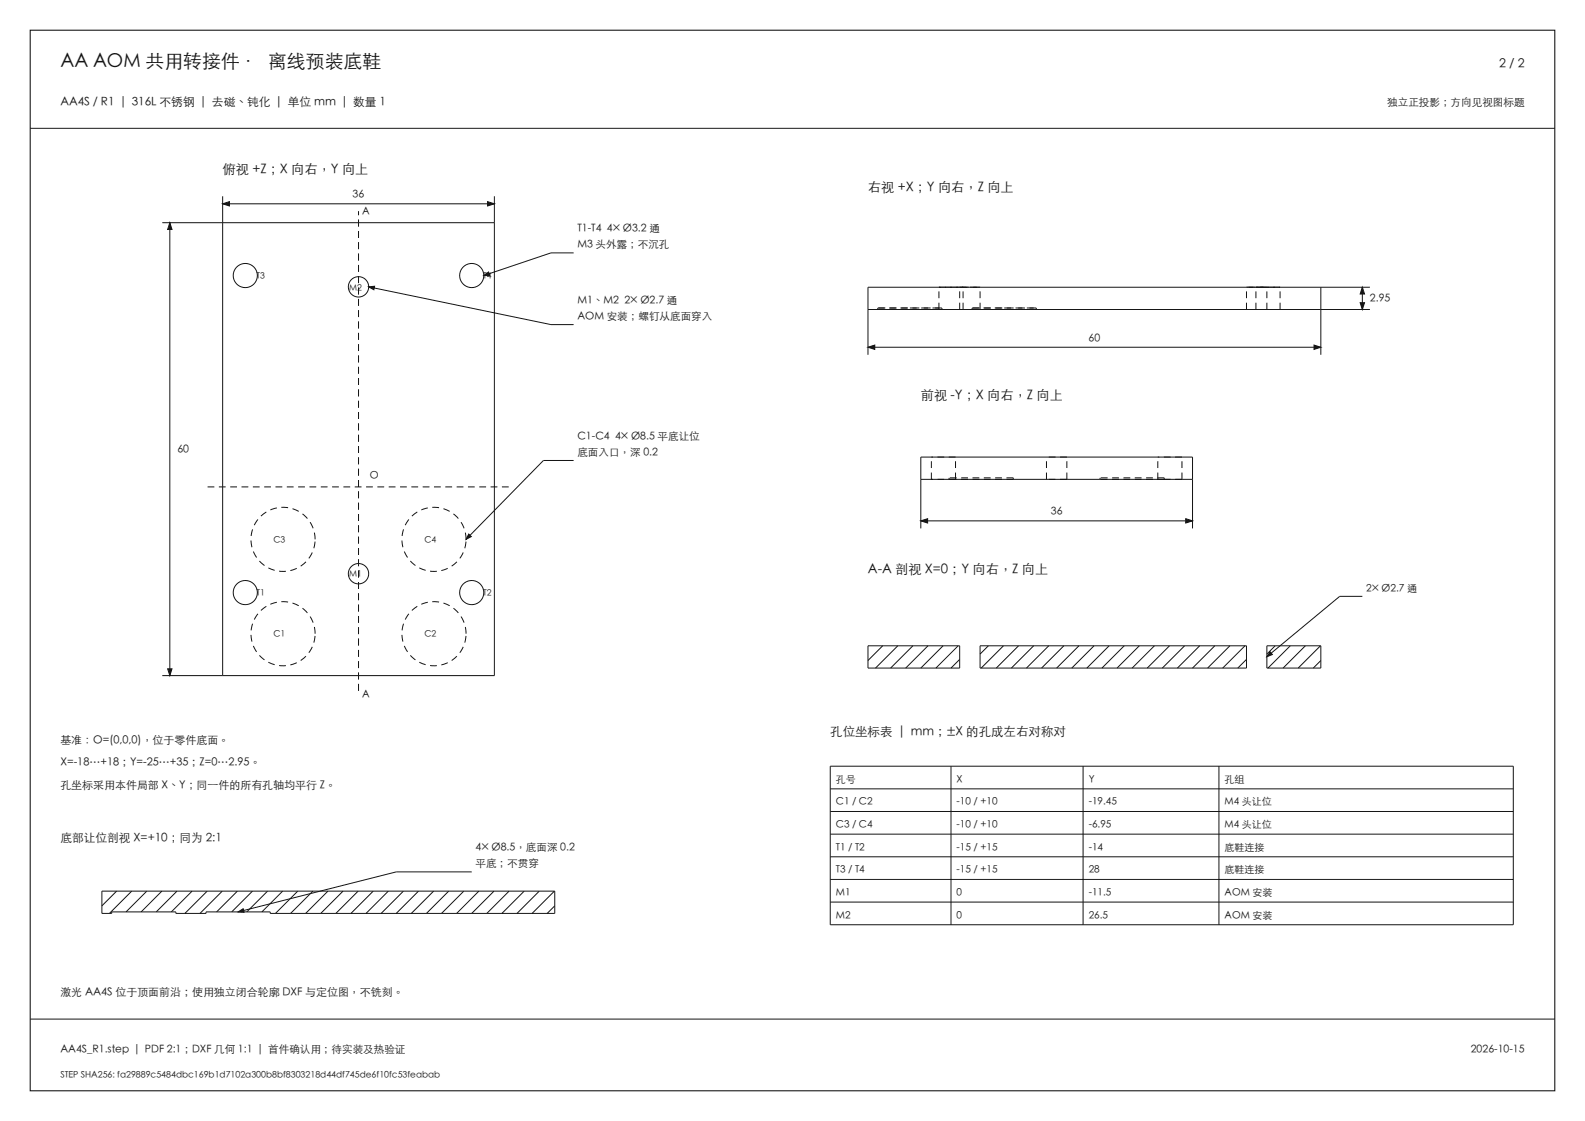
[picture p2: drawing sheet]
<svg xmlns="http://www.w3.org/2000/svg" width="420mm" height="297mm" viewBox="0 0 420 297" stroke-linecap="round" stroke-linejoin="round" font-family="sans-serif">
<path d="M8 8h404v281h-404z" fill="none" stroke="#000" stroke-width=".26"/>
<g fill="none" stroke="#141414" stroke-width=".26">
<path d="M8 34h404M43 59h88M45 59v120M59 52v127M59 54h72M131 52v127h-88M97.7 76l48.3 10h6M152 67h-6l-17.8 6M350 76.1v17.9M361 76.1v5.9M363 76.1h-133v17.9M230 82h133"/>
<path d="M230 92h120M152 122h-8l-20.5 20.9M244 140v-18.9h72v18.9M244 127h72M244 138h72M361 158h-6l-19.3 16M230 171.1h24.3v5.9h-24.3zM233.9 171.1l-3.9 3.9M237.9 171.1l-5.9 5.9M241.9 171.1l-5.9 5.9M245.9 171.1l-5.9 5.9M249.9 171.1l-5.9 5.9"/>
<path d="M253.9 171.1l-5.9 5.9M254.3 174.7l-2.3 2.3M259.7 171.1h70.6v5.9h-70.6zM261.9 171.1l-2.2 2.2M265.9 171.1l-5.9 5.9M269.9 171.1l-5.9 5.9M273.9 171.1l-5.9 5.9M277.9 171.1l-5.9 5.9M281.9 171.1l-5.9 5.9M285.9 171.1l-5.9 5.9M289.9 171.1l-5.9 5.9M293.9 171.1l-5.9 5.9"/>
<path d="M297.9 171.1l-5.9 5.9M301.9 171.1l-5.9 5.9M305.9 171.1l-5.9 5.9M309.9 171.1l-5.9 5.9M313.9 171.1l-5.9 5.9M317.9 171.1l-5.9 5.9M321.9 171.1l-5.9 5.9M325.9 171.1l-5.9 5.9M329.9 171.1l-5.9 5.9M330.3 174.7l-2.3 2.3M335.7 171.1h14.3v5.9h-14.3zM337.9 171.1l-2.2 2.2"/>
<path d="M341.9 171.1l-5.9 5.9M345.9 171.1l-5.9 5.9M349.9 171.1l-5.9 5.9M350 175l-2 2M220 203h181v42h-181zM220 209h181M220 215h181M252 203v42M287 203v42M323 203v42M27 236.1h120v5.9h-75.4v-.4h-17v.4h-8v-.4h-17v.4h-2.6zM30.9 236.1l-3.9 3.9"/>
<path d="M34.9 236.1l-5.9 5.9M38.9 236.1l-5.5 5.5M42.9 236.1l-5.5 5.5M46.9 236.1l-5.5 5.5M50.9 236.1l-5.5 5.5M54.9 236.1l-5.9 5.9M58.9 236.1l-5.9 5.9M62.9 236.1l-5.5 5.5M66.9 236.1l-5.5 5.5M70.9 236.1l-5.5 5.5M74.9 236.1l-5.5 5.5M78.9 236.1l-5.9 5.9"/>
<path d="M82.9 236.1l-5.9 5.9M86.9 236.1l-5.9 5.9M90.9 236.1l-5.9 5.9M94.9 236.1l-5.9 5.9M98.9 236.1l-5.9 5.9M102.9 236.1l-5.9 5.9M106.9 236.1l-5.9 5.9M110.9 236.1l-5.9 5.9M114.9 236.1l-5.9 5.9M118.9 236.1l-5.9 5.9M122.9 236.1l-5.9 5.9M125 231h-20l-41.9 10.6"/>
<path d="M126.9 236.1l-5.9 5.9M130.9 236.1l-5.9 5.9M134.9 236.1l-5.9 5.9M138.9 236.1l-5.9 5.9M142.9 236.1l-5.9 5.9M146.9 236.1l-5.9 5.9M220 221h181M220 227h181M220 233h181M220 239h181M147 240l-2 2M8 270h404"/>
<circle cx="65" cy="73" r="3.2"/>
<circle cx="95" cy="76" r="2.7"/>
<circle cx="125" cy="73" r="3.2"/>
<circle cx="65" cy="157" r="3.2"/>
<circle cx="95" cy="152" r="2.7"/>
<circle cx="125" cy="157" r="3.2"/>
</g>
<g fill="none" stroke="#141414" stroke-width=".26" stroke-dasharray="1.8 1.2" stroke-linecap="butt">
<path d="M248.8 76.1h3.2M252 76.1h3.2M254.3 76.1h2.7M255.2 76.1h-6.4M257 76.1h2.7M259.7 76.1h-5.4M330.3 76.1h2.7M332.8 76.1h3.2M333 76.1h2.7M335.7 76.1h-5.4M336 76.1h3.2M339.2 76.1h-6.4"/>
<path d="M232.6 82h8.5M232.6 81.6h8.5M232.6 82v-.4M241.1 82h8.5M241.1 81.6h8.5M248.8 82h3.2M248.8 82v-5.9M249.6 82h-17M249.6 81.6h-17M249.6 82v-.4M252 82h3.2M254.3 82h2.7"/>
<path d="M254.3 82v-5.9M255.2 82h-6.4M255.2 82v-5.9M257 82h2.7M257.6 82h8.5M257.6 81.6h8.5M257.6 82v-.4M259.7 82h-5.4M259.7 82v-5.9M266.1 82h8.5M266.1 81.6h8.5M274.6 82h-17"/>
<path d="M274.6 81.6h-17M274.6 82v-.4M330.3 82h2.7M330.3 82v-5.9M332.8 82h3.2M332.8 82v-5.9M333 82h2.7M335.7 82h-5.4M335.7 82v-5.9M336 82h3.2M339.2 82h-6.4M339.2 82v-5.9"/>
<path d="M55 129h80M246.8 127v-5.9M251.5 127v-.4M253.2 121.1h-6.4M253.2 127h-6.4M253.2 127v-5.9M268.5 127h-17M268.5 127v-.4M268.5 126.6h-17M277.3 127v-5.9M282.7 121.1h-5.4M282.7 127h-5.4"/>
<path d="M282.7 127v-5.9M291.5 127v-.4M306.8 127v-5.9M308.5 127h-17M308.5 127v-.4M308.5 126.6h-17M313.2 121.1h-6.4M313.2 127h-6.4M313.2 127v-5.9M83.5 142.9a8.5 8.5 0 0 0-12.5-7.5 8.5 8.5 0 0 0-.7 14.6 8.5 8.5 0 0 0 13.2-6.3v-.8M123.5 142.9a8.5 8.5 0 0 0-12.5-7.5 8.5 8.5 0 0 0-.7 14.6 8.5 8.5 0 0 0 13.2-6.3v-.8M83.5 167.9a8.5 8.5 0 0 0-12.5-7.5 8.5 8.5 0 0 0-.7 14.6 8.5 8.5 0 0 0 13.2-6.3v-.8"/>
<path d="M123.5 167.9a8.5 8.5 0 0 0-12.5-7.5 8.5 8.5 0 0 0-.7 14.6 8.5 8.5 0 0 0 13.2-6.3v-.8M95 183v-127"/>
</g>
<g fill="#141414" stroke="#141414" stroke-width=".26">
<path d="M59 54l1.8-.6v1.2z"/>
<path d="M129.2 53.4l1.8 .6-1.8 .6z"/>
<path d="M44.4 177.2h1.2l-.6 1.8z"/>
<path d="M45 59l.6 1.8h-1.2z"/>
<path d="M230 92l1.8-.6v1.2z"/>
<path d="M348.2 91.4l1.8 .6-1.8 .6z"/>
<path d="M360.4 80.2h1.2l-.6 1.8z"/>
<path d="M361 76.1l.6 1.8h-1.2z"/>
<path d="M244 138l1.8-.6v1.2z"/>
<path d="M314.2 137.4l1.8 .6-1.8 .6z"/>
<path d="M128.2 73l1.3-.9 .3 .9z"/>
<path d="M97.7 76l1.6-.2-.2 1z"/>
<path d="M124.2 141.5l.7 .7-1.4 .7z"/>
<path d="M336.5 172.7l.7 .7-1.5 .6z"/>
<path d="M63.1 241.6l1.3-.8 .3 .9z"/>
</g>
<text font-size="5" fill="#141414" x="16" y="18">AA AOM 共用转接件 · 离线预装底鞋</text>
<g font-size="3.5" fill="#141414">
<text x="59" y="46">俯视 +Z；X 向右，Y 向上</text>
<text x="230" y="51">右视 +X；Y 向右，Z 向上</text>
<text x="244" y="106">前视 -Y；X 向右，Z 向上</text>
<text x="230" y="152">A-A 剖视 X=0；Y 向右，Z 向上</text>
</g>
<g font-size="3.3" fill="#141414">
<text x="397.3" y="18">2 / 2</text>
<text x="220" y="195">孔位坐标表 | mm；±X 的孔成左右对称对</text>
</g>
<g font-size="3.1" fill="#141414">
<text x="16" y="28">AA4S / R1 | 316L 不锈钢 | 去磁、钝化 | 单位 mm | 数量 1</text>
<text x="16" y="223">底部让位剖视 X=+10；同为 2:1</text>
</g>
<g font-size="2.9" fill="#141414">
<text x="16" y="197">基准：O=(0,0,0)，位于零件底面。</text>
<text x="16" y="203">X=-18…+18；Y=-25…+35；Z=0…2.95。</text>
<text x="16" y="209">孔坐标采用本件局部 X、Y；同一件的所有孔轴均平行 Z。</text>
<text x="16" y="264">激光 AA4S 位于顶面前沿；使用独立闭合轮廓 DXF 与定位图，不铣刻。</text>
</g>
<g font-size="2.8" fill="#141414">
<text x="367.6" y="28">独立正投影；方向见视图标题</text>
<text x="93.4" y="52.5">36</text>
<text x="153" y="61.5">T1-T4 4× Ø3.2 通</text>
<text x="153" y="65.8">M3 头外露；不沉孔</text>
<text x="153" y="80.5">M1、M2 2× Ø2.7 通</text>
<text x="363" y="80.1">2.95</text>
<text x="153" y="84.8">AOM 安装；螺钉从底面穿入</text>
<text x="288.4" y="90.5">60</text>
<text x="47" y="120">60</text>
<text x="153" y="116.5">C1-C4 4× Ø8.5 平底让位</text>
<text x="153" y="120.8">底面入口，深 0.2</text>
<text x="278.4" y="136.5">36</text>
<text x="126" y="225.5">4× Ø8.5，底面深 0.2</text>
<text x="126" y="229.8">平底；不贯穿</text>
<text x="16" y="279">AA4S_R1.step | PDF 2:1；DXF 几何 1:1 | 首件确认用；待实装及热验证</text>
<text x="389.7" y="279">2026-10-15</text>
</g>
<g font-size="2.7" fill="#141414">
<text x="96" y="57">A</text>
<text x="98" y="127">O</text>
<text x="362" y="156.8">2× Ø2.7 通</text>
<text x="96" y="185">A</text>
</g>
<g font-size="2.6" fill="#141414">
<text x="221.5" y="207.4">孔号</text>
<text x="253.5" y="207.4">X</text>
<text x="288.5" y="207.4">Y</text>
<text x="324.5" y="207.4">孔组</text>
<text x="221.5" y="213.4">C1 / C2</text>
<text x="253.5" y="213.4">-10 / +10</text>
<text x="288.5" y="213.4">-19.45</text>
<text x="324.5" y="213.4">M4 头让位</text>
<text x="221.5" y="219.4">C3 / C4</text>
<text x="253.5" y="219.4">-10 / +10</text>
<text x="288.5" y="219.4">-6.95</text>
<text x="324.5" y="219.4">M4 头让位</text>
<text x="221.5" y="225.4">T1 / T2</text>
<text x="253.5" y="225.4">-15 / +15</text>
<text x="288.5" y="225.4">-14</text>
<text x="324.5" y="225.4">底鞋连接</text>
<text x="221.5" y="231.4">T3 / T4</text>
<text x="253.5" y="231.4">-15 / +15</text>
<text x="288.5" y="231.4">28</text>
<text x="324.5" y="231.4">底鞋连接</text>
<text x="221.5" y="237.4">M1</text>
<text x="253.5" y="237.4">0</text>
<text x="288.5" y="237.4">-11.5</text>
<text x="324.5" y="237.4">AOM 安装</text>
<text x="221.5" y="243.4">M2</text>
<text x="253.5" y="243.4">0</text>
<text x="288.5" y="243.4">26.5</text>
<text x="324.5" y="243.4">AOM 安装</text>
</g>
<g font-size="2.3" fill="#141414">
<text x="68" y="74">T3</text>
<text x="92.5" y="77">M2</text>
<text x="128" y="74">T4</text>
<text x="72.5" y="143.9">C3</text>
<text x="112.5" y="143.9">C4</text>
<text x="92.5" y="153">M1</text>
<text x="68" y="158">T1</text>
<text x="128" y="158">T2</text>
<text x="72.5" y="168.9">C1</text>
<text x="112.5" y="168.9">C2</text>
<text x="16" y="285.5">STEP SHA256: fa29889c5484dbc169b1d7102a300b8bf8303218d44df745de6f10fc53feabab</text>
</g>
</svg>
